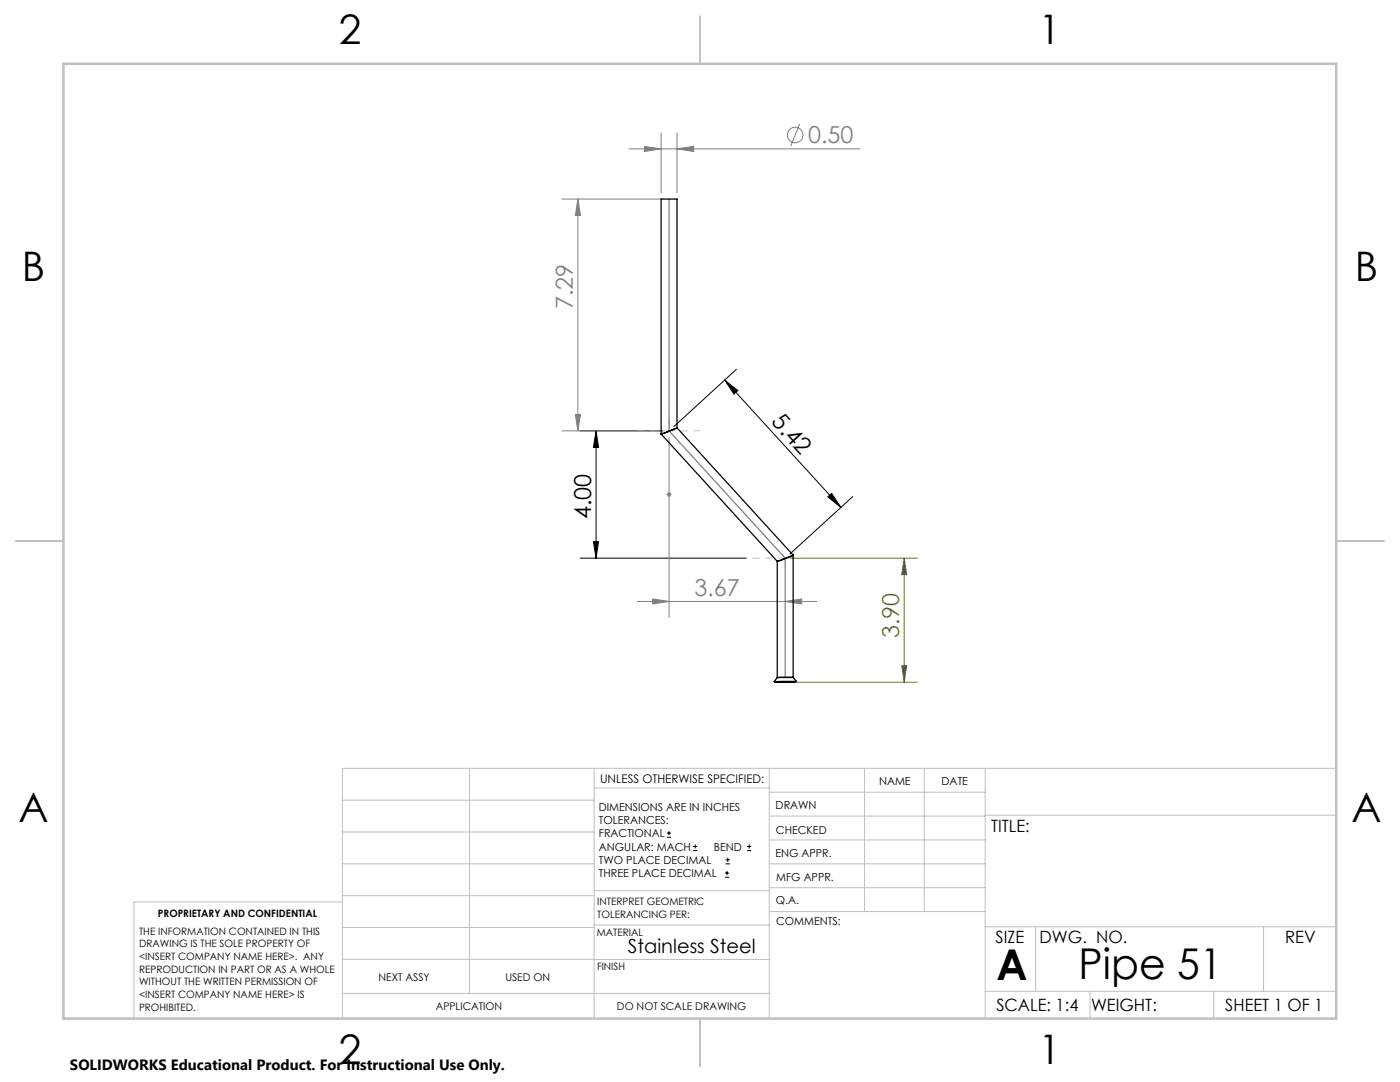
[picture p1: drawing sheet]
<svg xmlns="http://www.w3.org/2000/svg" width="279mm" height="216mm" viewBox="0 0 279 216" stroke-linecap="round" stroke-linejoin="round" font-family="sans-serif">
<g fill="none" stroke="#808080" stroke-width=".2">
<path d="M112.1 39.7h20.2M115.3 39.7l.6 3.3h-1.1zM115.3 39.7v46.3M125.6 29.7h46M128.6 29.2l3.3 .5-3.3 .5zM131.9 26.5v12M135.1 29.7l3.3-.5v1zM135.1 26.5v12M159.6 24.7l-1.8 4.5M112.1 86h20.2M114.8 82.7h1.1l-.6 3.3zM133 98.7h1"/>
<path d="M133.2 98.3l.7 .7M133.5 87.2v36M133.9 98.3l-.7 .7M130.2 119.5l3.3 .5-3.3 .5zM127.2 120h35.8M156.7 120l3.3-.5v1z"/>
<circle cx="158.7" cy="26.9" r="1.55"/>
</g>
<g fill="none" stroke="#000" stroke-width=".2">
<path d="M144.6 75.8l2.6 2.1-.7 .7zM144.6 75.8l23.2 25.4M147 73.7l-12.5 11.4M115.8 86h16.5M119 86v25.4M119 86l.5 3.3h-1.1zM165.2 99.1l.8-.6 1.8 2.7zM170.2 99.1l-12.5 11.4M115.8 111.4h33.1M118.4 108.1h1.1l-.5 3.3zM133.1 167.1h.8M133.1 166.2h.8"/>
<path d="M133.5 165.8v.9M138.3 169.7h.8M138.3 168.9h.8M138.7 168.5v.8M144.7 175h.8M144.7 174.2h.8M144.8 172.4h.9M144.8 171.6h.9M145.1 173.8v.8M145.2 171.1v.9M149.1 169.7h.8M149.1 168.9h.8"/>
<path d="M149.5 168.5v.8"/>
</g>
<path d="M157.8 111.4h25.3M180.4 111.4v24.7M180.4 111.4l.6 3.3h-1zM157.8 136.1h25.3M180 132.8h1l-.6 3.3z" fill="none" stroke="#808000" stroke-width=".2"/>
<path d="M133.5 86h-6.2" fill="none" stroke="#c0c0c0" stroke-width=".2" stroke-dasharray="15.2 1.3 1.3 1.3" stroke-dashoffset="14"/>
<path d="M133.5 86h6.2" fill="none" stroke="#c0c0c0" stroke-width=".2" stroke-dasharray="15.2 1.3 1.3 1.3" stroke-dashoffset="14.1"/>
<path d="M133.5 86v-2.3M156.7 111.4v1.6M158.3 111.4h-1.6" fill="none" stroke="#c0c0c0" stroke-width=".2" stroke-dasharray="15.2 1.3 1.3 1.3"/>
<path d="M156.7 111.4h-6.5" fill="none" stroke="#c0c0c0" stroke-width=".2" stroke-dasharray="15.2 1.3 1.3 1.3" stroke-dashoffset="13.9"/>
<path d="M133.5 86v-4.2" fill="none" stroke="#c0c0c0" stroke-width=".2" stroke-dasharray="15.2 1.3 1.3 1.3" stroke-dashoffset="15.1"/>
<g fill="none" stroke="#c0c0c0" stroke-width=".2">
<path d="M68.3 159.7h50.3M93.7 153.3v44.9M118.6 153.3v49.9M118.6 157.2h34.9M153.5 153.3v49.9M153.5 158.1h43.1M172.5 153.3v28.6M184.4 153.3v28.6M196.6 153.3v49.9M266.7 153.3h-198.4v49.9M68.3 178.7h50.3M68.3 172.4h50.3"/>
<path d="M68.3 166h50.3M68.3 180h-41.6v23.2M118.6 177.7h35M153.5 167.6h43.1M153.5 162.8h43.1M153.5 172.4h43.1M153.5 177.1h43.1M196.6 162.7h70.1M68.3 198.2h85.2M68.3 191.4l85.2 .1M68.3 185.1h50.3M118.6 184.6h35"/>
<path d="M153.6 181.9h43M196.6 197.8h70.1M196.6 184.9h70.1M206.7 184.9v12.9M217.5 197.8v5.4M242.2 197.8v5.4M252.2 184.9v12.9"/>
</g>
<path d="M139.7 3.2v9.5M3.1 107.9h9.6M266.7 107.9h9.5M139.7 203.2v9.6" fill="none" stroke="#c0c0c0" stroke-width=".25"/>
<path d="M12.7 12.7h254v190.5h-254z" fill="none" stroke="#c0c0c0" stroke-width=".5"/>
<path d="M133.5 39.7v46.3l23.2 25.4v23.8" fill="none" stroke="#808080" stroke-width=".25"/>
<g fill="#000">
<path d="M144.6 75.8l2.6 2.1-.7 .7zM165.2 99.1l.8-.6 1.8 2.7z"/>
<path d="M119 86l.5 3.3h-1.1zM118.4 108.1h1.1l-.5 3.3z"/>
</g>
<path d="M180 132.8h1l-.6 3.3zM180.4 111.4l.6 3.3h-1z" fill="#808000"/>
<g fill="#808080">
<path d="M130.2 119.5l3.3 .5-3.3 .5zM156.7 120l3.3-.5v1z"/>
<path d="M128.6 29.2l3.3 .5-3.3 .5zM135.1 29.7l3.3-.5v1z"/>
<path d="M115.3 39.7l.6 3.3h-1.1zM114.8 82.7h1.1l-.6 3.3z"/>
</g>
<g fill="none" stroke="#000" stroke-width=".25">
<path d="M131.9 86.6l23.2 25.4M135.1 85.4l-3.2 1.2M135.1 85.4v-45.7h-3.2v46.9M135.1 85.4l23.2 25.4M155.1 112v23.2M158.3 110.8l-3.2 1.2M158.3 110.8v24.3M154.5 136l.2 .1M154.7 136.1h4zM155.1 135.2h3.2M155.1 135.2l-.6 .8M158.3 135.1l-3.2 .1"/>
<path d="M158.3 135.1l.6 .9M158.9 136h-4.4M158.9 136l-.2 .1"/>
</g>
<g font-size="8.5">
<text x="198.9" y="195.5">A</text>
<text x="215.2" y="195.4">Pipe 51</text>
</g>
<g font-size="8.1">
<text x="67.6" y="8.9">2</text>
<text x="207.3" y="8.9">1</text>
<text x="4.4" y="56.1">B</text>
<text x="270.4" y="56.1">B</text>
<text x="3.7" y="164.1">A</text>
<text x="269.7" y="164.1">A</text>
<text x="67.6" y="212.4">2</text>
<text x="207.3" y="212.4">1</text>
</g>
<g font-size="4.7" fill="#808080">
<text x="161.3" y="28.6">0.50</text>
<text x="114.3" y="61.7" transform="rotate(-90 114.3 61.7)">7.29</text>
<text x="138.6" y="119">3.67</text>
</g>
<g font-size="4.7">
<text x="153.8" y="84.3" transform="rotate(48 153.8 84.3)">5.42</text>
<text x="117.9" y="103.6" transform="rotate(-90 117.9 103.6)">4.00</text>
</g>
<text font-size="4.7" fill="#808000" x="179.5" y="127.3" transform="rotate(-90 179.5 127.3)">3.90</text>
<text font-size="3.9" x="125.3" y="190.1">Stainless Steel</text>
<g font-size="3.4">
<text x="197.8" y="166">TITLE:</text>
<text x="198.7" y="188.1">SIZE</text>
<text x="207.5" y="188.1">DWG. NO.</text>
<text x="256.5" y="188.2">REV</text>
<text x="198.8" y="201.7">SCALE: 1:4</text>
<text x="217.7" y="201.8">WEIGHT:</text>
<text x="244.5" y="201.7">SHEET 1 OF 1</text>
</g>
<text font-size="3" x="14" y="213.5">SOLIDWORKS Educational Product. For Instructional Use Only.</text>
<text font-size="2.4" x="119.8" y="156.2">UNLESS OTHERWISE SPECIFIED:</text>
<g font-size="2.2">
<text x="119.5" y="161.8">DIMENSIONS ARE IN INCHES</text>
<text x="154.8" y="161.4">DRAWN</text>
<text x="175.4" y="156.6">NAME</text>
<text x="187.9" y="156.7">DATE</text>
<text x="119.5" y="164.4">TOLERANCES:</text>
<text x="119.5" y="167.1">FRACTIONAL</text>
<text x="154.9" y="166.3">CHECKED</text>
<text x="119.5" y="169.7">ANGULAR: MACH</text>
<text x="119.5" y="172.4">TWO PLACE DECIMAL</text>
<text x="142.5" y="169.7">BEND</text>
<text x="154.8" y="171">ENG APPR.</text>
<text x="119.5" y="175">THREE PLACE DECIMAL</text>
<text x="154.9" y="175.7">MFG APPR.</text>
<text x="154.9" y="180.4">Q.A.</text>
<text x="154.9" y="184.6">COMMENTS:</text>
</g>
<g font-size="2.1">
<text x="75.5" y="195.7">NEXT ASSY</text>
<text x="100.9" y="195.7">USED ON</text>
<text x="86.9" y="201.5">APPLICATION</text>
<text x="123.1" y="201.6">DO NOT SCALE DRAWING</text>
</g>
<g font-size="2">
<text x="31.5" y="182.9">PROPRIETARY AND CONFIDENTIAL</text>
<text x="119.2" y="180.6">INTERPRET GEOMETRIC</text>
<text x="119.2" y="183.1">TOLERANCING PER:</text>
<text x="27.8" y="186.5">THE INFORMATION CONTAINED IN THIS</text>
<text x="27.8" y="189">DRAWING IS THE SOLE PROPERTY OF</text>
<text x="27.8" y="191.6">&lt;INSERT COMPANY NAME HERE&gt;. ANY</text>
<text x="119.1" y="186.7">MATERIAL</text>
<text x="27.8" y="194.1">REPRODUCTION IN PART OR AS A WHOLE</text>
<text x="27.8" y="196.6">WITHOUT THE WRITTEN PERMISSION OF</text>
<text x="119.1" y="193.5">FINISH</text>
<text x="27.8" y="199.1">&lt;INSERT COMPANY NAME HERE&gt; IS</text>
<text x="27.8" y="201.7">PROHIBITED.</text>
</g>
</svg>
